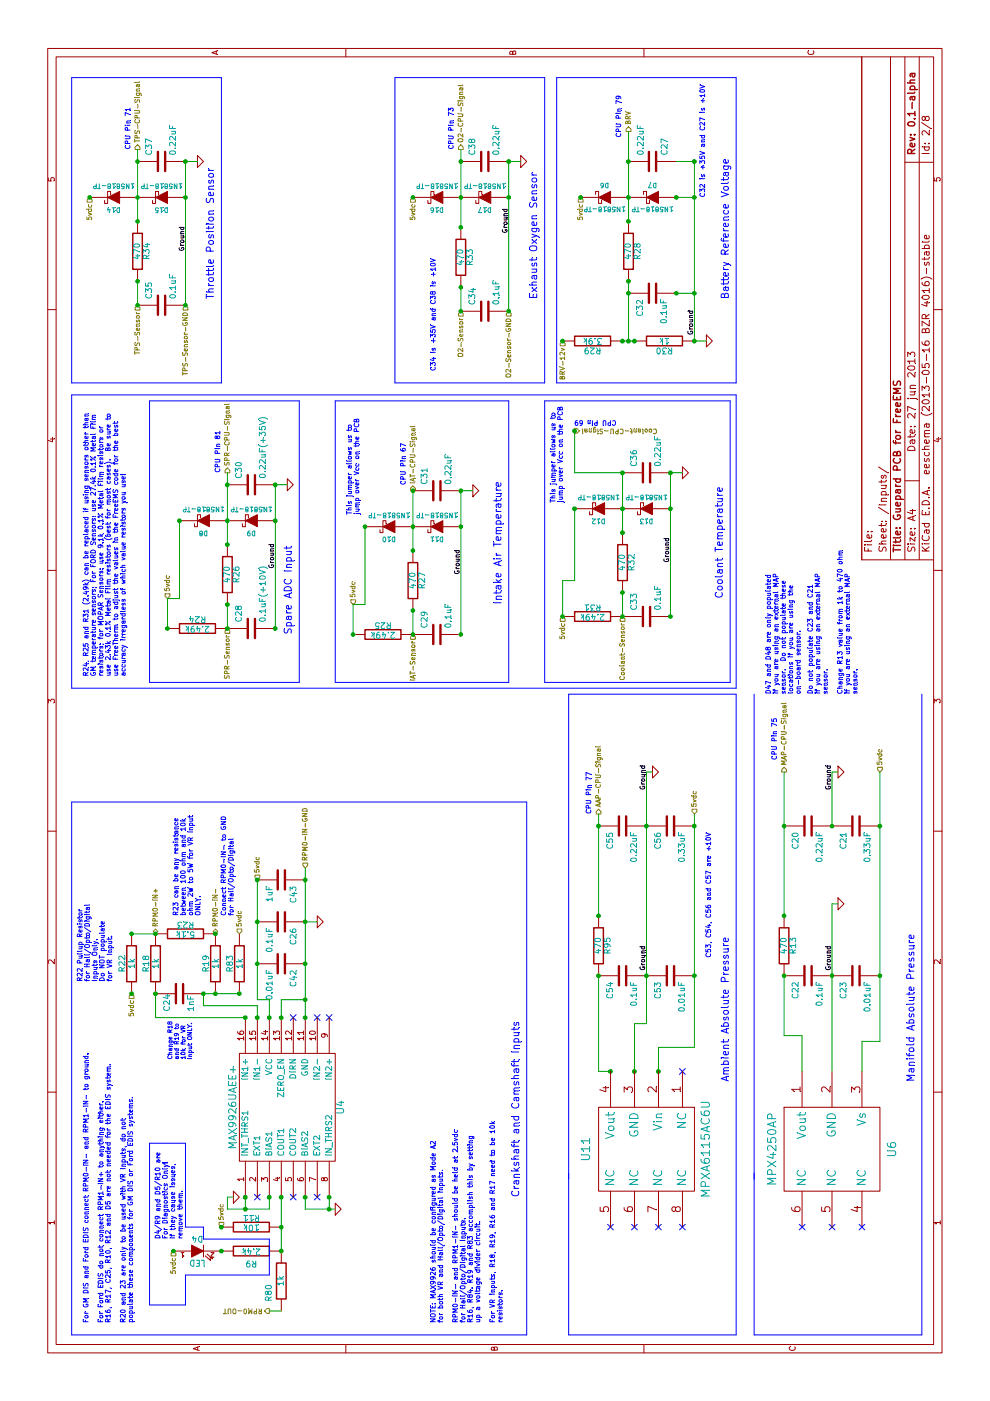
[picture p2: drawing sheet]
EESchema Schematic File Version 2  date 27/06/2013 10:27:40
LIBS:Guepard
LIBS:Guepard-Communication
LIBS:opto
LIBS:power
LIBS:conn
LIBS:transistors
LIBS:polyswitch_smd
LIBS:device
LIBS:texas-msp
LIBS:Guepard-cache
EELAYER 27 0
EELAYER END
$Descr A4 11693 8268
encoding utf-8
Sheet 2 8
Title "Guepard PCB for FreeEMS"
Date "27 jun 2013"
Rev "0.1-alpha"
Comp ""
Comment1 ""
Comment2 ""
Comment3 ""
Comment4 ""
$EndDescr
Text HLabel 4450 2550 2    40   Input ~ 0
RPM0-IN-GND
Text Notes 650  750  0    40   ~ 0
For GM DIS and Ford EDIS connect RPM0-IN- and RPM1-IN- to ground.\n\nFor Ford EDIS do not connect RPM1-IN+ to anything either. \nR16, R17, C25, R10, R12 and D5 are not needed for the EDIS system.\n\nR20 and 23 are only to be used with VR Inputs, do not\npopulate these components for GM DIS or Ford EDIS systems.
NoConn ~ 1700 2450
NoConn ~ 3200 2750
NoConn ~ 3200 2650
Text Notes 8600 3650 0    40   ~ 0
C34 is +35V and C38 is +10V
Text Notes 10050 5900 0    40   ~ 0
C32 is +35V and C27 is +10V
Text Notes 3700 5950 0    40   ~ 0
C53, C54, C56 and C57 are +10V\n
NoConn ~ 1450 6950
NoConn ~ 1450 5300
NoConn ~ 1450 5100
NoConn ~ 2750 5700
$Comp
L MPXA4250AP U6
U 1 1
P 2100 6950
F 0 "U6" H 2100 7450 70  0000 C CNN
F 1 "MPX4250AP" H 2100 6450 70  0000 C CNN
F 2 "" H 2100 6950 60  0001 C CNN
F 3 "" H 2100 6950 60  0001 C CNN
	1    2100 6950
	1    0    0    1   
$EndComp
$Comp
L R R95
U 1 1
P 3800 5000
F 0 "R95" V 3880 5000 50  0000 C CNN
F 1 "470" V 3800 5000 50  0000 C CNN
F 2 "" H 3800 5000 60  0001 C CNN
F 3 "" H 3800 5000 60  0001 C CNN
	1    3800 5000
	0    -1   1    0   
$EndComp
$Comp
L C C55
U 1 1
P 4800 5200
F 0 "C55" H 4850 5300 50  0000 L CNN
F 1 "0.22uF" H 4850 5100 50  0000 L CNN
F 2 "" H 4800 5200 60  0001 C CNN
F 3 "" H 4800 5200 60  0001 C CNN
	1    4800 5200
	-1   0    0    -1  
$EndComp
$Comp
L C C56
U 1 1
P 4800 5600
F 0 "C56" H 4850 5700 50  0000 L CNN
F 1 "0.33uF" H 4850 5500 50  0000 L CNN
F 2 "" H 4800 5600 60  0001 C CNN
F 3 "" H 4800 5600 60  0001 C CNN
	1    4800 5600
	-1   0    0    -1  
$EndComp
$Comp
L C C53
U 1 1
P 3550 5600
F 0 "C53" H 3600 5700 50  0000 L CNN
F 1 "0.01uF" H 3600 5500 50  0000 L CNN
F 2 "" H 3550 5600 60  0001 C CNN
F 3 "" H 3550 5600 60  0001 C CNN
	1    3550 5600
	-1   0    0    -1  
$EndComp
Text HLabel 4900 5000 2    40   Output ~ 0
AAP-CPU-Signal
Text Notes 2664 6100 0    60   ~ 0
Ambient Absolute Pressure
$Comp
L C C54
U 1 1
P 3550 5200
F 0 "C54" H 3600 5300 50  0000 L CNN
F 1 "0.1uF" H 3600 5100 50  0000 L CNN
F 2 "" H 3550 5200 60  0001 C CNN
F 3 "" H 3550 5200 60  0001 C CNN
	1    3550 5200
	-1   0    0    -1  
$EndComp
Text Notes 4900 4950 0    40   ~ 0
CPU Pin 77
Text HLabel 4900 5800 2    40   Input ~ 0
5vdc
Text Label 3592 5400 0    40   ~ 0
Ground
$Comp
L GND #PWR03
U 1 1
P 5250 5450
F 0 "#PWR03" H 5250 5450 30  0001 C CNN
F 1 "GND" H 5250 5380 30  0001 C CNN
F 2 "" H 5250 5450 60  0001 C CNN
F 3 "" H 5250 5450 60  0001 C CNN
	1    5250 5450
	-1   0    0    -1  
$EndComp
Text Label 5100 5400 0    40   ~ 0
Ground
Text Notes 2850 1450 0    35   ~ 0
Change R18\nand R19 to\n10k for VR \nInput ONLY.
$Comp
L R R83
U 1 1
P 3650 2000
F 0 "R83" V 3730 2000 50  0000 C CNN
F 1 "1k" V 3650 2000 50  0000 C CNN
F 2 "" H 3650 2000 60  0001 C CNN
F 3 "" H 3650 2000 60  0001 C CNN
	1    3650 2000
	0    -1   -1   0   
$EndComp
Text HLabel 3900 2000 2    40   Input ~ 0
5vdc
Text Notes 4050 1900 0    40   ~ 0
Connect RPM0-IN- to GND \nfor Hall/Opto/Digital
Text Notes 5900 6800 0    40   ~ 0
Do not populate C23 and C21\nif you are using an external MAP\nsensor.  \n\nChange R13 value from 1k to 470 ohm\nif you are using an external MAP\nsensor.
Text Label 5100 6950 0    40   ~ 0
Ground
$Comp
L GND #PWR04
U 1 1
P 5250 7000
F 0 "#PWR04" H 5250 7000 30  0001 C CNN
F 1 "GND" H 5250 6930 30  0001 C CNN
F 2 "" H 5250 7000 60  0001 C CNN
F 3 "" H 5250 7000 60  0001 C CNN
	1    5250 7000
	-1   0    0    -1  
$EndComp
Text Notes 5900 6450 0    40   ~ 0
D47 and D48 are only populated\nif you are using an external MAP\nsensor.  Do not populate these \nlocations if you are using the\non-board sensor.
Text HLabel 10450 3850 2    40   Output ~ 0
O2-CPU-Signal
Text HLabel 9100 3850 0    40   Input ~ 0
O2-Sensor
$Comp
L C C38
U 1 1
P 10350 4050
F 0 "C38" H 10400 4150 50  0000 L CNN
F 1 "0.22uF" H 10400 3950 50  0000 L CNN
F 2 "" H 10350 4050 60  0001 C CNN
F 3 "" H 10350 4050 60  0001 C CNN
	1    10350 4050
	1    0    0    -1  
$EndComp
$Comp
L R R33
U 1 1
P 9550 3850
F 0 "R33" V 9630 3850 50  0000 C CNN
F 1 "470" V 9550 3850 50  0000 C CNN
F 2 "" H 9550 3850 60  0001 C CNN
F 3 "" H 9550 3850 60  0001 C CNN
	1    9550 3850
	0    1    1    0   
$EndComp
Text HLabel 9100 4250 0    40   Input ~ 0
O2-Sensor-GND
Text Notes 9200 4500 0    60   ~ 0
Exhaust Oxygen Sensor
Text Notes 10450 3800 0    40   ~ 0
CPU Pin 73
$Comp
L C C34
U 1 1
P 9100 4050
F 0 "C34" H 9150 4150 50  0000 L CNN
F 1 "0.1uF" H 9150 3950 50  0000 L CNN
F 2 "" H 9100 4050 60  0001 C CNN
F 3 "" H 9100 4050 60  0001 C CNN
	1    9100 4050
	1    0    0    -1  
$EndComp
$Comp
L DIODESCH D17
U 1 1
P 10050 4050
F 0 "D17" H 10050 4150 40  0000 C CNN
F 1 "1N5818-TP" H 10050 3950 40  0000 C CNN
F 2 "" H 10050 4050 60  0001 C CNN
F 3 "" H 10050 4050 60  0001 C CNN
	1    10050 4050
	0    -1   -1   0   
$EndComp
$Comp
L DIODESCH D16
U 1 1
P 10050 3650
F 0 "D16" H 10050 3750 40  0000 C CNN
F 1 "1N5818-TP" H 10050 3550 40  0000 C CNN
F 2 "" H 10050 3650 60  0001 C CNN
F 3 "" H 10050 3650 60  0001 C CNN
	1    10050 3650
	0    -1   -1   0   
$EndComp
$Comp
L GND #PWR05
U 1 1
P 10350 4350
F 0 "#PWR05" H 10350 4350 30  0001 C CNN
F 1 "GND" H 10350 4280 30  0001 C CNN
F 2 "" H 10350 4350 60  0001 C CNN
F 3 "" H 10350 4350 60  0001 C CNN
	1    10350 4350
	1    0    0    -1  
$EndComp
Text HLabel 10050 3450 0    40   Input ~ 0
5vdc
Text Label 9750 4250 0    40   ~ 0
Ground
Text Label 3592 6950 0    40   ~ 0
Ground
Text Label 6900 3850 0    40   ~ 0
Ground
Text Label 6950 2300 0    40   ~ 0
Ground
Text Label 9600 1550 0    40   ~ 0
Ground
Text Label 8900 5800 0    40   ~ 0
Ground
$Comp
L R R80
U 1 1
P 1000 2350
F 0 "R80" V 900 2250 50  0000 C CNN
F 1 "1k" V 1000 2350 50  0000 C CNN
F 2 "" H 1000 2350 60  0001 C CNN
F 3 "" H 1000 2350 60  0001 C CNN
	1    1000 2350
	0    1    1    0   
$EndComp
Text HLabel 6650 2950 2    40   Input ~ 0
5vdc
Text HLabel 1250 1450 0    40   Input ~ 0
5vdc
Text HLabel 1450 1850 2    40   Input ~ 0
5vdc
Text HLabel 4350 2150 2    40   Input ~ 0
5vdc
Text HLabel 3400 1100 0    40   Input ~ 0
5vdc
Text HLabel 6700 1400 2    40   Input ~ 0
5vdc
Text HLabel 10050 750  0    40   Input ~ 0
5vdc
Text HLabel 10050 4850 0    40   Input ~ 0
5vdc
Text HLabel 6550 4700 0    40   Input ~ 0
5vdc
Text HLabel 5250 7350 2    40   Input ~ 0
5vdc
Text Notes 6050 750  0    40   ~ 0
R24, R25 and R31 (2.49k) can be replaced if using sensors other than\nGM temperature sensors; For FORD Sensors: use 27.4k 0.1% Metal Film\nresistors; for MOPAR Sensors: use 9.1k 0.1% Metal Film resistors or \nuse 2.43k 0.1% Metal Film resistors (best for most cases).  Be sure to\nuse FreeTherm to adjust the values in the FreeEMS code for the best\naccuracy irregardless of which value resistors you use!
Text Notes 1350 1350 0    40   ~ 0
D4/R9 and D5/R10 are \nFor Diagnostics Only!\nIf they cause issues, \nremove them.
$Comp
L LED D4
U 1 1
P 1250 1650
F 0 "D4" H 1250 1750 50  0000 C CNN
F 1 "LED" H 1250 1550 50  0000 C CNN
F 2 "" H 1250 1650 60  0001 C CNN
F 3 "" H 1250 1650 60  0001 C CNN
	1    1250 1650
	0    1    1    0   
$EndComp
$Comp
L R R9
U 1 1
P 1250 2100
F 0 "R9" V 1150 2100 50  0000 C CNN
F 1 "2.4k" V 1250 2100 50  0000 C CNN
F 2 "" H 1250 2100 60  0001 C CNN
F 3 "" H 1250 2100 60  0001 C CNN
	1    1250 2100
	1    0    0    -1  
$EndComp
Text Notes 4050 1500 0    40   ~ 0
R23 can be any resistance\nbetween 100 ohm and 10k\nohm 2W to 5W for VR Input \nONLY.
$Comp
L R R23
U 1 1
P 3900 1550
F 0 "R23" V 3980 1550 50  0000 C CNN
F 1 "5.1k" V 3900 1550 50  0000 C CNN
F 2 "" H 3900 1550 60  0001 C CNN
F 3 "" H 3900 1550 60  0001 C CNN
	1    3900 1550
	1    0    0    -1  
$EndComp
Text Notes 650  3650 0    40   ~ 0
NOTE: MAX9926 should be configured as Mode A2 \nfor both VR and Hall/Opto/Digital inputs.\n\nRPM0-IN- and RPM1-IN- should be held at 2.5vdc \nfor Hall/Opto/Digital inputs. \nR16, R84. R19 and R83 accomplish this by setting \nup a voltage divider circuit.\n\nFor VR inputs, R18, R19, R16 and R17 need to be 10k\nresistors.
$Comp
L GND #PWR06
U 1 1
P 1600 2800
F 0 "#PWR06" H 1600 2800 30  0001 C CNN
F 1 "GND" H 1600 2730 30  0001 C CNN
F 2 "" H 1600 2800 60  0001 C CNN
F 3 "" H 1600 2800 60  0001 C CNN
	1    1600 2800
	1    0    0    -1  
$EndComp
Text HLabel 3900 1800 2    40   BiDi ~ 0
RPM0-IN-
$Comp
L GND #PWR07
U 1 1
P 4000 2650
F 0 "#PWR07" H 4000 2650 30  0001 C CNN
F 1 "GND" H 4000 2580 30  0001 C CNN
F 2 "" H 4000 2650 60  0001 C CNN
F 3 "" H 4000 2650 60  0001 C CNN
	1    4000 2650
	1    0    0    -1  
$EndComp
$Comp
L GND #PWR08
U 1 1
P 1700 1950
F 0 "#PWR08" H 1700 1950 30  0001 C CNN
F 1 "GND" H 1700 1880 30  0001 C CNN
F 2 "" H 1700 1950 60  0001 C CNN
F 3 "" H 1700 1950 60  0001 C CNN
	1    1700 1950
	1    0    0    -1  
$EndComp
$Comp
L GND #PWR09
U 1 1
P 4150 7000
F 0 "#PWR09" H 4150 7000 30  0001 C CNN
F 1 "GND" H 4150 6930 30  0001 C CNN
F 2 "" H 4150 7000 60  0001 C CNN
F 3 "" H 4150 7000 60  0001 C CNN
	1    4150 7000
	-1   0    0    -1  
$EndComp
$Comp
L GND #PWR010
U 1 1
P 10350 1650
F 0 "#PWR010" H 10350 1650 30  0001 C CNN
F 1 "GND" H 10350 1580 30  0001 C CNN
F 2 "" H 10350 1650 60  0001 C CNN
F 3 "" H 10350 1650 60  0001 C CNN
	1    10350 1650
	1    0    0    -1  
$EndComp
$Comp
L GND #PWR011
U 1 1
P 8850 5900
F 0 "#PWR011" H 8850 5900 30  0001 C CNN
F 1 "GND" H 8850 5830 30  0001 C CNN
F 2 "" H 8850 5900 60  0001 C CNN
F 3 "" H 8850 5900 60  0001 C CNN
	1    8850 5900
	-1   0    0    -1  
$EndComp
$Comp
L GND #PWR012
U 1 1
P 7750 5700
F 0 "#PWR012" H 7750 5700 30  0001 C CNN
F 1 "GND" H 7750 5630 30  0001 C CNN
F 2 "" H 7750 5700 60  0001 C CNN
F 3 "" H 7750 5700 60  0001 C CNN
	1    7750 5700
	1    0    0    -1  
$EndComp
Text Notes 7500 4650 0    40   ~ 0
This jumper allows us to \njump over Vcc on the PCB
Text Notes 7400 2950 0    40   ~ 0
This jumper allows us to \njump over Vcc on the PCB
$Comp
L GND #PWR013
U 1 1
P 7600 3950
F 0 "#PWR013" H 7600 3950 30  0001 C CNN
F 1 "GND" H 7600 3880 30  0001 C CNN
F 2 "" H 7600 3950 60  0001 C CNN
F 3 "" H 7600 3950 60  0001 C CNN
	1    7600 3950
	1    0    0    -1  
$EndComp
$Comp
L GND #PWR014
U 1 1
P 7650 2400
F 0 "#PWR014" H 7650 2400 30  0001 C CNN
F 1 "GND" H 7650 2330 30  0001 C CNN
F 2 "" H 7650 2400 60  0001 C CNN
F 3 "" H 7650 2400 60  0001 C CNN
	1    7650 2400
	1    0    0    -1  
$EndComp
$Comp
L C C43
U 1 1
P 4350 2350
F 0 "C43" H 4400 2450 50  0000 L CNN
F 1 "1uF" H 4400 2250 50  0000 L CNN
F 2 "" H 4350 2350 60  0001 C CNN
F 3 "" H 4350 2350 60  0001 C CNN
	1    4350 2350
	-1   0    0    1   
$EndComp
$Comp
L C C42
U 1 1
P 3650 2350
F 0 "C42" H 3700 2450 50  0000 L CNN
F 1 "0.01uF" H 3700 2250 50  0000 L CNN
F 2 "" H 3650 2350 60  0001 C CNN
F 3 "" H 3650 2350 60  0001 C CNN
	1    3650 2350
	-1   0    0    1   
$EndComp
Text Notes 3500 700  0    40   ~ 0
R22 Pullup Resistor \nfor Hall/Opto/Digital \nInputs Only.\nDo NOT populate \nfor VR Input.
Text Notes 1700 4350 0    60   ~ 0
Crankshaft and Camshaft Inputs
$Comp
L R R22
U 1 1
P 3650 1100
F 0 "R22" V 3730 1100 50  0000 C CNN
F 1 "1k" V 3650 1100 50  0000 C CNN
F 2 "" H 3650 1100 60  0001 C CNN
F 3 "" H 3650 1100 60  0001 C CNN
	1    3650 1100
	0    -1   -1   0   
$EndComp
$Comp
L R R18
U 1 1
P 3650 1300
F 0 "R18" V 3730 1300 50  0000 C CNN
F 1 "1k" V 3650 1300 50  0000 C CNN
F 2 "" H 3650 1300 60  0001 C CNN
F 3 "" H 3650 1300 60  0001 C CNN
	1    3650 1300
	0    -1   -1   0   
$EndComp
$Comp
L R R19
U 1 1
P 3650 1800
F 0 "R19" V 3730 1800 50  0000 C CNN
F 1 "1k" V 3650 1800 50  0000 C CNN
F 2 "" H 3650 1800 60  0001 C CNN
F 3 "" H 3650 1800 60  0001 C CNN
	1    3650 1800
	0    -1   -1   0   
$EndComp
$Comp
L C C24
U 1 1
P 3400 1500
F 0 "C24" H 3250 1600 50  0000 L CNN
F 1 "1nF" H 3250 1400 50  0000 L CNN
F 2 "" H 3400 1500 60  0001 C CNN
F 3 "" H 3400 1500 60  0001 C CNN
	1    3400 1500
	1    0    0    -1  
$EndComp
$Comp
L C C26
U 1 1
P 4000 2350
F 0 "C26" H 4050 2450 50  0000 L CNN
F 1 "0.1uF" H 4050 2250 50  0000 L CNN
F 2 "" H 4000 2350 60  0001 C CNN
F 3 "" H 4000 2350 60  0001 C CNN
	1    4000 2350
	-1   0    0    1   
$EndComp
$Comp
L R R11
U 1 1
P 1450 2100
F 0 "R11" V 1530 2100 50  0000 C CNN
F 1 "10k" V 1450 2100 50  0000 C CNN
F 2 "" H 1450 2100 60  0001 C CNN
F 3 "" H 1450 2100 60  0001 C CNN
	1    1450 2100
	1    0    0    -1  
$EndComp
NoConn ~ 3200 2450
NoConn ~ 1700 2650
NoConn ~ 1700 2150
$Comp
L MAX9926UAEE+ U4
U 1 1
P 2450 2450
F 0 "U4" H 2450 2050 60  0000 C CNN
F 1 "MAX9926UAEE+" H 2450 2950 60  0000 C CNN
F 2 "" H 2450 2450 60  0001 C CNN
F 3 "" H 2450 2450 60  0001 C CNN
	1    2450 2450
	1    0    0    -1  
$EndComp
Text Notes 5350 6500 0    40   ~ 0
CPU Pin 75
$Comp
L C C22
U 1 1
P 3550 6750
F 0 "C22" H 3600 6850 50  0000 L CNN
F 1 "0.1uF" H 3600 6650 50  0000 L CNN
F 2 "" H 3550 6750 60  0001 C CNN
F 3 "" H 3550 6750 60  0001 C CNN
	1    3550 6750
	-1   0    0    -1  
$EndComp
$Comp
L DIODESCH D12
U 1 1
P 7450 5000
F 0 "D12" H 7450 5100 40  0000 C CNN
F 1 "1N5818-TP" H 7450 4900 40  0000 C CNN
F 2 "" H 7450 5000 60  0001 C CNN
F 3 "" H 7450 5000 60  0001 C CNN
	1    7450 5000
	0    -1   -1   0   
$EndComp
$Comp
L DIODESCH D13
U 1 1
P 7450 5400
F 0 "D13" H 7450 5500 40  0000 C CNN
F 1 "1N5818-TP" H 7450 5300 40  0000 C CNN
F 2 "" H 7450 5400 60  0001 C CNN
F 3 "" H 7450 5400 60  0001 C CNN
	1    7450 5400
	0    -1   -1   0   
$EndComp
$Comp
L DIODESCH D10
U 1 1
P 7300 3250
F 0 "D10" H 7300 3350 40  0000 C CNN
F 1 "1N5818-TP" H 7300 3150 40  0000 C CNN
F 2 "" H 7300 3250 60  0001 C CNN
F 3 "" H 7300 3250 60  0001 C CNN
	1    7300 3250
	0    -1   -1   0   
$EndComp
$Comp
L DIODESCH D11
U 1 1
P 7300 3650
F 0 "D11" H 7300 3750 40  0000 C CNN
F 1 "1N5818-TP" H 7300 3550 40  0000 C CNN
F 2 "" H 7300 3650 60  0001 C CNN
F 3 "" H 7300 3650 60  0001 C CNN
	1    7300 3650
	0    -1   -1   0   
$EndComp
$Comp
L DIODESCH D14
U 1 1
P 10050 950
F 0 "D14" H 10050 1050 40  0000 C CNN
F 1 "1N5818-TP" H 10050 850 40  0000 C CNN
F 2 "" H 10050 950 60  0001 C CNN
F 3 "" H 10050 950 60  0001 C CNN
	1    10050 950 
	0    -1   -1   0   
$EndComp
$Comp
L DIODESCH D15
U 1 1
P 10050 1350
F 0 "D15" H 10050 1450 40  0000 C CNN
F 1 "1N5818-TP" H 10050 1250 40  0000 C CNN
F 2 "" H 10050 1350 60  0001 C CNN
F 3 "" H 10050 1350 60  0001 C CNN
	1    10050 1350
	0    -1   -1   0   
$EndComp
$Comp
L DIODESCH D8
U 1 1
P 7350 1700
F 0 "D8" H 7350 1800 40  0000 C CNN
F 1 "1N5818-TP" H 7350 1600 40  0000 C CNN
F 2 "" H 7350 1700 60  0001 C CNN
F 3 "" H 7350 1700 60  0001 C CNN
	1    7350 1700
	0    -1   -1   0   
$EndComp
$Comp
L DIODESCH D9
U 1 1
P 7350 2100
F 0 "D9" H 7350 2200 40  0000 C CNN
F 1 "1N5818-TP" H 7350 2000 40  0000 C CNN
F 2 "" H 7350 2100 60  0001 C CNN
F 3 "" H 7350 2100 60  0001 C CNN
	1    7350 2100
	0    -1   -1   0   
$EndComp
$Comp
L C C27
U 1 1
P 10350 5450
F 0 "C27" H 10400 5550 50  0000 L CNN
F 1 "0.22uF" H 10400 5350 50  0000 L CNN
F 2 "" H 10350 5450 60  0001 C CNN
F 3 "" H 10350 5450 60  0001 C CNN
	1    10350 5450
	1    0    0    1   
$EndComp
$Comp
L C C32
U 1 1
P 9250 5450
F 0 "C32" H 9300 5550 50  0000 L CNN
F 1 "0.1uF" H 9300 5350 50  0000 L CNN
F 2 "" H 9250 5450 60  0001 C CNN
F 3 "" H 9250 5450 60  0001 C CNN
	1    9250 5450
	-1   0    0    -1  
$EndComp
$Comp
L R R28
U 1 1
P 9600 5250
F 0 "R28" V 9680 5250 50  0000 C CNN
F 1 "470" V 9600 5250 50  0000 C CNN
F 2 "" H 9600 5250 60  0001 C CNN
F 3 "" H 9600 5250 60  0001 C CNN
	1    9600 5250
	0    -1   1    0   
$EndComp
$Comp
L DIODESCH D7
U 1 1
P 10050 5450
F 0 "D7" H 10050 5550 40  0000 C CNN
F 1 "1N5818-TP" H 10050 5350 40  0000 C CNN
F 2 "" H 10050 5450 60  0001 C CNN
F 3 "" H 10050 5450 60  0001 C CNN
	1    10050 5450
	0    1    -1   0   
$EndComp
$Comp
L DIODESCH D6
U 1 1
P 10050 5050
F 0 "D6" H 10050 5150 40  0000 C CNN
F 1 "1N5818-TP" H 10050 4950 40  0000 C CNN
F 2 "" H 10050 5050 60  0001 C CNN
F 3 "" H 10050 5050 60  0001 C CNN
	1    10050 5050
	0    1    -1   0   
$EndComp
Text Notes 8200 5150 1    40   ~ 0
CPU Pin 69
Text Notes 8000 3400 2    40   ~ 0
CPU Pin 67
Text Notes 10450 1100 0    40   ~ 0
CPU Pin 71
Text Notes 7750 1850 0    40   ~ 0
CPU Pin 81
Text Notes 10550 5200 0    40   ~ 0
CPU Pin 79
Text HLabel 750  2250 1    40   Output ~ 0
RPM0-OUT
Text Notes 6700 6050 0    60   ~ 0
Coolant Temperature
Text Notes 6650 4200 0    60   ~ 0
Intake Air Temperature
Text Notes 9200 1800 0    60   ~ 0
Throttle Position Sensor
Text Notes 6400 2450 0    60   ~ 0
Spare ADC Input
Text HLabel 9150 1550 0    40   Input ~ 0
TPS-Sensor-GND
$Comp
L R R31
U 1 1
P 6550 4950
F 0 "R31" V 6630 4950 50  0000 C CNN
F 1 "2.49k" V 6550 4950 50  0000 C CNN
F 2 "" H 6550 4950 60  0001 C CNN
F 3 "" H 6550 4950 60  0001 C CNN
	1    6550 4950
	1    0    0    -1  
$EndComp
$Comp
L R R32
U 1 1
P 7000 5200
F 0 "R32" V 7080 5200 50  0000 C CNN
F 1 "470" V 7000 5200 50  0000 C CNN
F 2 "" H 7000 5200 60  0001 C CNN
F 3 "" H 7000 5200 60  0001 C CNN
	1    7000 5200
	0    1    1    0   
$EndComp
$Comp
L C C33
U 1 1
P 6550 5400
F 0 "C33" H 6600 5500 50  0000 L CNN
F 1 "0.1uF" H 6600 5300 50  0000 L CNN
F 2 "" H 6550 5400 60  0001 C CNN
F 3 "" H 6550 5400 60  0001 C CNN
	1    6550 5400
	1    0    0    -1  
$EndComp
$Comp
L C C36
U 1 1
P 7750 5400
F 0 "C36" H 7800 5500 50  0000 L CNN
F 1 "0.22uF" H 7800 5300 50  0000 L CNN
F 2 "" H 7750 5400 60  0001 C CNN
F 3 "" H 7750 5400 60  0001 C CNN
	1    7750 5400
	1    0    0    -1  
$EndComp
Text HLabel 6550 5200 0    40   Input ~ 0
Coolant-Sensor
Text HLabel 8100 4800 3    40   Output ~ 0
Coolant-CPU-Signal
Text Label 7000 5600 0    40   ~ 0
Ground
Text HLabel 7600 3450 2    40   Output ~ 0
IAT-CPU-Signal
Text HLabel 6400 3450 0    40   Input ~ 0
IAT-Sensor
$Comp
L C C31
U 1 1
P 7600 3650
F 0 "C31" H 7650 3750 50  0000 L CNN
F 1 "0.22uF" H 7650 3550 50  0000 L CNN
F 2 "" H 7600 3650 60  0001 C CNN
F 3 "" H 7600 3650 60  0001 C CNN
	1    7600 3650
	1    0    0    -1  
$EndComp
$Comp
L C C29
U 1 1
P 6400 3650
F 0 "C29" H 6450 3750 50  0000 L CNN
F 1 "0.1uF" H 6450 3550 50  0000 L CNN
F 2 "" H 6400 3650 60  0001 C CNN
F 3 "" H 6400 3650 60  0001 C CNN
	1    6400 3650
	1    0    0    -1  
$EndComp
$Comp
L R R27
U 1 1
P 6850 3450
F 0 "R27" V 6930 3450 50  0000 C CNN
F 1 "470" V 6850 3450 50  0000 C CNN
F 2 "" H 6850 3450 60  0001 C CNN
F 3 "" H 6850 3450 60  0001 C CNN
	1    6850 3450
	0    1    1    0   
$EndComp
$Comp
L R R25
U 1 1
P 6400 3200
F 0 "R25" V 6480 3200 50  0000 C CNN
F 1 "2.49k" V 6400 3200 50  0000 C CNN
F 2 "" H 6400 3200 60  0001 C CNN
F 3 "" H 6400 3200 60  0001 C CNN
	1    6400 3200
	1    0    0    -1  
$EndComp
Text HLabel 10450 1150 2    40   Output ~ 0
TPS-CPU-Signal
Text HLabel 9150 1150 0    40   Input ~ 0
TPS-Sensor
$Comp
L C C37
U 1 1
P 10350 1350
F 0 "C37" H 10400 1450 50  0000 L CNN
F 1 "0.22uF" H 10400 1250 50  0000 L CNN
F 2 "" H 10350 1350 60  0001 C CNN
F 3 "" H 10350 1350 60  0001 C CNN
	1    10350 1350
	1    0    0    -1  
$EndComp
$Comp
L C C35
U 1 1
P 9150 1350
F 0 "C35" H 9200 1450 50  0000 L CNN
F 1 "0.1uF" H 9200 1250 50  0000 L CNN
F 2 "" H 9150 1350 60  0001 C CNN
F 3 "" H 9150 1350 60  0001 C CNN
	1    9150 1350
	1    0    0    -1  
$EndComp
$Comp
L R R34
U 1 1
P 9600 1150
F 0 "R34" V 9680 1150 50  0000 C CNN
F 1 "470" V 9600 1150 50  0000 C CNN
F 2 "" H 9600 1150 60  0001 C CNN
F 3 "" H 9600 1150 60  0001 C CNN
	1    9600 1150
	0    1    1    0   
$EndComp
$Comp
L R R24
U 1 1
P 6450 1650
F 0 "R24" V 6530 1650 50  0000 C CNN
F 1 "2.49k" V 6450 1650 50  0000 C CNN
F 2 "" H 6450 1650 60  0001 C CNN
F 3 "" H 6450 1650 60  0001 C CNN
	1    6450 1650
	1    0    0    -1  
$EndComp
$Comp
L R R26
U 1 1
P 6900 1900
F 0 "R26" V 6980 1900 50  0000 C CNN
F 1 "470" V 6900 1900 50  0000 C CNN
F 2 "" H 6900 1900 60  0001 C CNN
F 3 "" H 6900 1900 60  0001 C CNN
	1    6900 1900
	0    1    1    0   
$EndComp
$Comp
L C C28
U 1 1
P 6450 2100
F 0 "C28" H 6500 2200 50  0000 L CNN
F 1 "0.1uF(+10V)" H 6500 2000 50  0000 L CNN
F 2 "" H 6450 2100 60  0001 C CNN
F 3 "" H 6450 2100 60  0001 C CNN
	1    6450 2100
	1    0    0    -1  
$EndComp
$Comp
L C C30
U 1 1
P 7650 2100
F 0 "C30" H 7700 2200 50  0000 L CNN
F 1 "0.22uF(+35V)" H 7700 2000 50  0000 L CNN
F 2 "" H 7650 2100 60  0001 C CNN
F 3 "" H 7650 2100 60  0001 C CNN
	1    7650 2100
	1    0    0    -1  
$EndComp
Text HLabel 6450 1900 0    40   Input ~ 0
SPR-Sensor
Text HLabel 7750 1900 2    40   Output ~ 0
SPR-CPU-Signal
Text Notes 2664 7650 0    60   ~ 0
Manifold Absolute Pressure
Text Notes 9200 6100 0    60   ~ 0
Battery Reference Voltage
Text HLabel 10600 5250 2    40   Output ~ 0
BRV
Text HLabel 8850 4700 0    40   Input ~ 0
BRV-12v
$Comp
L R R30
U 1 1
P 8850 5550
F 0 "R30" V 8930 5550 50  0000 C CNN
F 1 "1k" V 8850 5550 50  0000 C CNN
F 2 "" H 8850 5550 60  0001 C CNN
F 3 "" H 8850 5550 60  0001 C CNN
	1    8850 5550
	-1   0    0    -1  
$EndComp
$Comp
L R R29
U 1 1
P 8850 4950
F 0 "R29" V 8930 4950 50  0000 C CNN
F 1 "3.9k" V 8850 4950 50  0000 C CNN
F 2 "" H 8850 4950 60  0001 C CNN
F 3 "" H 8850 4950 60  0001 C CNN
	1    8850 4950
	-1   0    0    -1  
$EndComp
Text HLabel 5250 6550 2    40   Output ~ 0
MAP-CPU-Signal
$Comp
L C C23
U 1 1
P 3550 7150
F 0 "C23" H 3600 7250 50  0000 L CNN
F 1 "0.01uF" H 3600 7050 50  0000 L CNN
F 2 "" H 3550 7150 60  0001 C CNN
F 3 "" H 3550 7150 60  0001 C CNN
	1    3550 7150
	-1   0    0    -1  
$EndComp
$Comp
L C C21
U 1 1
P 4800 7150
F 0 "C21" H 4850 7250 50  0000 L CNN
F 1 "0.33uF" H 4850 7050 50  0000 L CNN
F 2 "" H 4800 7150 60  0001 C CNN
F 3 "" H 4800 7150 60  0001 C CNN
	1    4800 7150
	-1   0    0    -1  
$EndComp
$Comp
L C C20
U 1 1
P 4800 6750
F 0 "C20" H 4850 6850 50  0000 L CNN
F 1 "0.22uF" H 4850 6650 50  0000 L CNN
F 2 "" H 4800 6750 60  0001 C CNN
F 3 "" H 4800 6750 60  0001 C CNN
	1    4800 6750
	-1   0    0    -1  
$EndComp
$Comp
L R R13
U 1 1
P 3800 6550
F 0 "R13" V 3880 6550 50  0000 C CNN
F 1 "470" V 3800 6550 50  0000 C CNN
F 2 "" H 3800 6550 60  0001 C CNN
F 3 "" H 3800 6550 60  0001 C CNN
	1    3800 6550
	0    -1   1    0   
$EndComp
Text HLabel 3900 1300 2    40   BiDi ~ 0
RPM0-IN+
Wire Wire Line
	3000 7200 3000 7350
Wire Wire Line
	2750 7200 3000 7200
Wire Wire Line
	3050 6700 3050 6550
Wire Wire Line
	2750 6700 3050 6700
Wire Wire Line
	4000 2650 4000 2550
Wire Wire Line
	4150 6950 2750 6950
Wire Wire Line
	2950 5500 2750 5500
Wire Wire Line
	2950 5800 2950 5500
Wire Wire Line
	4900 5800 2950 5800
Wire Wire Line
	3150 5300 3150 5400
Wire Wire Line
	2750 5300 3150 5300
Wire Wire Line
	2750 5000 3550 5000
Wire Wire Line
	2750 5100 2750 5000
Connection ~ 3900 1800
Connection ~ 3900 1300
Connection ~ 3400 1100
Connection ~ 3900 1100
Wire Wire Line
	3900 1100 3900 1300
Connection ~ 3400 2000
Connection ~ 3400 1800
Wire Wire Line
	3400 1700 3400 2000
Wire Notes Line
	550  6300 1900 6300
Wire Notes Line
	550  7700 550  6300
Wire Notes Line
	5900 7700 550  7700
Connection ~ 4800 7350
Connection ~ 4800 6950
Connection ~ 4800 6550
Wire Wire Line
	5250 6950 5250 7000
Wire Wire Line
	4800 6950 5250 6950
Wire Wire Line
	4150 7000 4150 6950
Wire Wire Line
	4050 6550 5250 6550
Wire Notes Line
	11050 4550 11050 3300
Wire Notes Line
	8500 4550 11050 4550
Wire Notes Line
	11050 3300 8500 3300
Wire Wire Line
	10350 4250 9100 4250
Connection ~ 10050 3850
Wire Wire Line
	10450 3850 9800 3850
Wire Wire Line
	9300 3850 9100 3850
Connection ~ 9800 3850
Connection ~ 9300 3850
Connection ~ 10050 4250
Connection ~ 10050 3450
Connection ~ 10350 3850
Connection ~ 10350 4250
Connection ~ 9100 4250
Connection ~ 9100 3850
Wire Wire Line
	10350 4350 10350 4250
Wire Notes Line
	8500 3300 8500 4550
Wire Wire Line
	750  2350 750  2250
Wire Wire Line
	1250 2350 1700 2350
Wire Notes Line
	1050 1550 1050 2250
Wire Notes Line
	800  1550 1050 1550
Wire Notes Line
	800  1250 800  1550
Wire Notes Line
	2150 1250 800  1250
Wire Notes Line
	1050 2250 1350 2250
Wire Notes Line
	2150 1550 2150 1250
Wire Notes Line
	1450 1550 2150 1550
Wire Notes Line
	1450 1700 1450 1550
Wire Notes Line
	1350 1700 1450 1700
Wire Notes Line
	1350 2250 1350 1700
Wire Wire Line
	3350 2150 4350 2150
Wire Wire Line
	3350 2250 3350 2150
Connection ~ 1600 2750
Wire Wire Line
	1600 2550 1600 2800
Wire Wire Line
	3300 1700 3400 1700
Wire Notes Line
	6000 1250 6000 2500
Connection ~ 4050 6550
Connection ~ 3550 7350
Connection ~ 3550 6950
Connection ~ 3550 6550
Wire Notes Line
	6000 6100 8350 6100
Connection ~ 8100 4800
Wire Wire Line
	7750 4800 8100 4800
Wire Wire Line
	7750 5200 7750 4800
Wire Notes Line
	6000 4250 6000 2800
Wire Notes Line
	8350 4250 6000 4250
Wire Notes Line
	8350 2800 8350 4250
Wire Notes Line
	6000 2800 8350 2800
Wire Notes Line
	8500 6150 8500 4650
Wire Notes Line
	11050 6150 8500 6150
Wire Notes Line
	11050 4650 11050 6150
Wire Notes Line
	8500 4650 11050 4650
Wire Notes Line
	11050 1850 8500 1850
Wire Notes Line
	11050 600  11050 1850
Wire Notes Line
	8500 600  11050 600 
Wire Wire Line
	8850 5800 8850 5900
Wire Wire Line
	7600 3850 7600 3950
Wire Wire Line
	7250 5200 7750 5200
Connection ~ 1450 1850
Wire Wire Line
	3300 2150 3200 2150
Wire Wire Line
	6650 3050 7300 3050
Wire Wire Line
	6650 2950 6650 3050
Wire Wire Line
	6400 2950 6650 2950
Wire Wire Line
	3050 6550 3550 6550
Connection ~ 7750 5600
Connection ~ 7750 5200
Connection ~ 7450 4800
Wire Wire Line
	6400 3850 7600 3850
Connection ~ 10350 1550
Connection ~ 10050 750 
Connection ~ 10350 1150
Connection ~ 7650 2300
Wire Wire Line
	7650 2300 6450 2300
Connection ~ 9250 5650
Connection ~ 10050 5650
Connection ~ 9250 5250
Connection ~ 9350 5250
Connection ~ 9850 5250
Connection ~ 10050 5250
Connection ~ 10050 4850
Connection ~ 9250 5800
Wire Wire Line
	9250 5800 9250 5650
Wire Wire Line
	7750 1900 7150 1900
Connection ~ 6550 5600
Connection ~ 7450 5600
Connection ~ 7450 5200
Connection ~ 7250 5200
Connection ~ 6750 5200
Connection ~ 6550 5200
Connection ~ 6550 4700
Connection ~ 6400 3850
Connection ~ 7300 3850
Connection ~ 7300 3450
Connection ~ 7100 3450
Connection ~ 6600 3450
Connection ~ 6400 3450
Connection ~ 6400 2950
Connection ~ 7350 2300
Connection ~ 6450 2300
Connection ~ 7150 1900
Connection ~ 6650 1900
Connection ~ 6450 1900
Connection ~ 6450 1400
Connection ~ 7350 1900
Connection ~ 8850 5800
Connection ~ 8850 4700
Connection ~ 8850 5200
Connection ~ 8850 5300
Wire Wire Line
	8850 5200 8850 5300
Wire Wire Line
	6650 1900 6450 1900
Wire Wire Line
	9350 1150 9150 1150
Wire Wire Line
	6600 3450 6400 3450
Wire Wire Line
	6750 5200 6550 5200
Connection ~ 10050 1550
Connection ~ 10050 1150
Connection ~ 9850 1150
Connection ~ 9350 1150
Connection ~ 9150 1150
Connection ~ 9150 1550
Connection ~ 8850 5250
Wire Wire Line
	10450 1150 9850 1150
Wire Wire Line
	8850 5250 9350 5250
Wire Wire Line
	10350 5800 8850 5800
Wire Wire Line
	10050 5650 10050 5800
Connection ~ 10050 5800
Connection ~ 7350 1500
Wire Wire Line
	10350 1550 9150 1550
Connection ~ 7300 3050
Connection ~ 7600 3450
Connection ~ 7600 3850
Wire Wire Line
	7750 5600 6550 5600
Connection ~ 7650 1900
Wire Wire Line
	6700 1500 7350 1500
Wire Wire Line
	6700 1400 6700 1500
Wire Wire Line
	6450 1400 6700 1400
Wire Wire Line
	6850 4700 6550 4700
Wire Wire Line
	6850 4800 6850 4700
Wire Wire Line
	7450 4800 6850 4800
Connection ~ 1700 2050
Connection ~ 1700 2250
Connection ~ 1700 2350
Connection ~ 1700 2550
Connection ~ 1700 2750
Connection ~ 3200 2050
Connection ~ 3200 2150
Connection ~ 3200 2250
Connection ~ 3200 2350
Connection ~ 3200 2550
Connection ~ 3650 2150
Connection ~ 4000 2150
Connection ~ 4350 2150
Connection ~ 4350 2550
Connection ~ 4000 2550
Connection ~ 3650 2550
Wire Wire Line
	7650 2400 7650 2300
Wire Wire Line
	7750 5700 7750 5600
Wire Wire Line
	10350 1650 10350 1550
Wire Notes Line
	8500 1850 8500 600 
Connection ~ 10350 5250
Wire Wire Line
	10350 5650 10350 5800
Connection ~ 10350 5800
Wire Wire Line
	9850 5250 10600 5250
Wire Notes Line
	8350 1250 6000 1250
Wire Wire Line
	7600 3450 7100 3450
Wire Notes Line
	6000 4550 6000 6100
Wire Notes Line
	8350 4550 6000 4550
Wire Notes Line
	8350 6100 8350 4550
Wire Notes Line
	6000 2500 8350 2500
Wire Notes Line
	8350 2500 8350 1250
Wire Wire Line
	3200 1300 3200 2050
Wire Wire Line
	3300 2150 3300 1700
Wire Wire Line
	1600 2250 1700 2250
Wire Wire Line
	1700 2550 1600 2550
Wire Wire Line
	1700 2050 1600 2050
Wire Wire Line
	1700 2750 1600 2750
Wire Wire Line
	3200 2250 3350 2250
Wire Wire Line
	3350 2350 3200 2350
Wire Wire Line
	3350 2550 3350 2350
Connection ~ 3350 2550
Wire Notes Line
	5000 4400 5000 600 
Wire Notes Line
	550  4400 5000 4400
Wire Notes Line
	550  600  550  4400
Wire Notes Line
	5000 600  550  600 
Wire Wire Line
	1600 1900 1600 2250
Wire Wire Line
	1700 1900 1600 1900
Wire Wire Line
	1700 1950 1700 1900
Connection ~ 1600 2050
Connection ~ 1250 2350
Connection ~ 1450 2350
Connection ~ 1250 1450
Connection ~ 1250 1850
Wire Notes Line
	8400 600  5950 600 
Wire Notes Line
	8400 6150 8400 600 
Wire Notes Line
	5950 6150 8400 6150
Wire Notes Line
	5950 600  5950 6150
Wire Notes Line
	1850 6300 5900 6300
Wire Wire Line
	3000 7350 5250 7350
Connection ~ 3400 1700
Connection ~ 3400 1300
Wire Wire Line
	3400 1300 3200 1300
Wire Notes Line
	5900 4750 5900 6150
Wire Notes Line
	1850 4750 5900 4750
Connection ~ 3550 5000
Connection ~ 3550 5400
Connection ~ 3550 5800
Connection ~ 4050 5000
Wire Wire Line
	3150 5400 5250 5400
Wire Wire Line
	5250 5400 5250 5450
Connection ~ 4800 5000
Connection ~ 4800 5400
Connection ~ 4800 5800
Wire Notes Line
	5900 6150 550  6150
Wire Notes Line
	550  6150 550  4750
Wire Notes Line
	550  4750 1900 4750
Wire Wire Line
	4050 5000 4900 5000
Connection ~ 2750 5100
Connection ~ 2750 5300
Connection ~ 2750 5500
Wire Wire Line
	4450 2550 3200 2550
NoConn ~ 1450 6700
NoConn ~ 1450 7200
$Comp
L MPXA6115AC6U U11
U 1 1
P 2100 5400
F 0 "U11" H 2100 5900 70  0000 C CNN
F 1 "MPXA6115AC6U" H 2100 4900 70  0000 C CNN
F 2 "~" H 2100 5400 60  0000 C CNN
F 3 "~" H 2100 5400 60  0000 C CNN
	1    2100 5400
	1    0    0    -1  
$EndComp
NoConn ~ 1450 5500
NoConn ~ 1450 5700
$EndSCHEMATC
